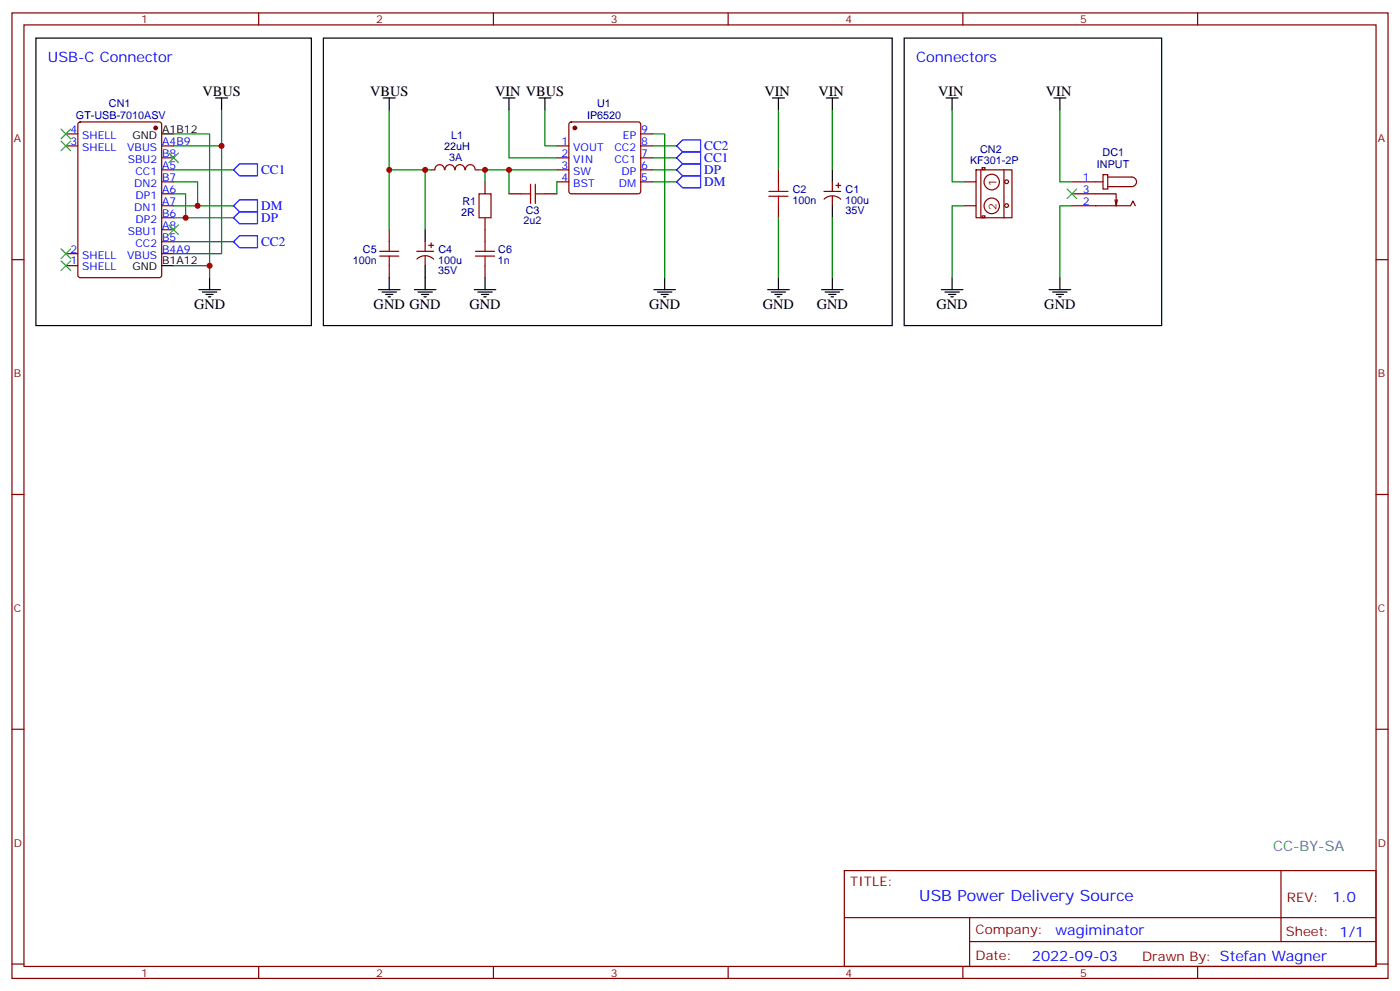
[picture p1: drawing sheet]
<svg xmlns="http://www.w3.org/2000/svg" width="412mm" height="292mm" viewBox="0 0 412 292" stroke-linecap="round" stroke-linejoin="round" font-family="sans-serif">
<g fill="none" stroke="#870000" stroke-width=".35">
<path d="M3.5 3.8h405.4v284.3h-405.4zM7.1 7.3h398.2v277.3h-398.2zM76.2 3.8v3.5M145.3 3.8v3.5M214.5 3.8v3.5M283.6 3.8v3.5M352.8 3.8v3.5M19.4 39.4h3.5M23.2 36.1l.4-.2h23.3l.7 .4v44.8l-.4 .6-23.6 .1-.6-.5-.1-44.7zM167.8 36.1l.5-.2h19.7l.5 .2 .2 .5v19.8l-.2 .5-.5 .2h-19.7l-.5-.3-.2-.4v-19.8zM188.7 39.4h3.6M19.4 43h3.5"/>
<path d="M47.6 43h3.6M47.6 46.5h3.6M47.6 50h3.6M47.6 53.6h3.6M47.6 57.1h3.6M130.9 50a1.41 1.41 0 0 0-1.4-1.5 1.41 1.41 0 0 0-1.4 1.5h-1.1M131.1 50a1.41 1.41 0 0 1 1.4-1.5 1.41 1.41 0 0 1 1.4 1.5M134.1 50a1.41 1.41 0 0 1 1.4-1.5 1.41 1.41 0 0 1 1.4 1.5M137.1 50a1.41 1.41 0 0 1 1.4-1.5 1.41 1.41 0 0 1 1.4 1.5M140.1 50h1M142.9 53.6v3.5M149.9 57.1h3.6"/>
<path d="M160.5 57.1h3.5M164 43h3.6M164 46.5h3.6M164 50h3.6M164 53.6h3.6M188.7 43h3.6M188.7 46.5h3.6M188.7 50h3.6M188.7 53.6h3.6M229.3 50v3.6M242.7 56.4h4.9M242.7 58.6a3.5 3.5 0 0 1 5 .1"/>
<path d="M245.2 53.6v2.8M245.2 57.8v2.8M246.2 54.6h1.4M246.9 53.9v1.4M287.5 50h10.6v14.1h-10.6zM288.9 50v14.1M289.3 49.4h.8v.5h-.8zM295.7 50v14.2M315.7 57.1h13.1v3.5l.3-1.8M315.7 53.6h9.2M324.9 51.4h1.4v4.3h-1.4zM326.3 52.1h7.1a1.41 1.41 0 0 1 1.4 1.5 1.41 1.41 0 0 1-1.4 1.4h-7.1"/>
<path d="M328.4 58.8l.4 1.8M3.5 76.5h3.6M19.4 74.7h3.5M19.4 78.2h3.5M47.6 74.7h3.6M47.6 71.2h3.6M47.6 67.7h3.6M47.6 64.1h3.6M47.6 60.6h3.6M114.7 67.7v3.5M114.7 78.2v3.6M122.8 74h4.9"/>
<path d="M122.8 76.3a3.5 3.5 0 0 1 4.9 0M125.2 71.2v2.8M125.2 75.4v2.8M126.3 72.2h1.4M127 71.5v1.5M142.9 64.1v7.1M142.9 78.2v3.6M229.3 60.6v3.5M289.3 63.6h.8v.5h-.8zM315.7 60.6h17.3l.7-1.4 .7 1.4M405.3 76.5h3.6M3.5 145.6h3.6"/>
<path d="M405.3 145.6h3.6M3.5 214.8h3.6M405.3 214.8h3.6M248.7 256.4h156.6v28.2h-156.6zM377.3 256.4v20.9M248.7 270.2h156.5M285.6 277.3h119.6M285.6 270.2v14.2M3.5 283.9h3.6M76.2 284.6v3.5M145.3 284.6v3.5M214.5 284.6v3.5"/>
<path d="M283.6 284.6v3.5M352.8 284.6v3.5M405.3 283.9h3.6"/>
<circle cx="292.1" cy="53.6" r="2.28"/>
<circle cx="296.5" cy="53.5" r=".56"/>
<circle cx="292.1" cy="60.6" r="2.28"/>
<circle cx="296.5" cy="60.5" r=".56"/>
</g>
<g fill="#870000" stroke="#870000" stroke-width=".35">
<circle cx="169.3" cy="37.7" r=".53"/>
<circle cx="45.9" cy="37.7" r=".53"/>
</g>
<g fill="none" stroke="#000" stroke-width=".35">
<path d="M10.6 11.2h81.1v84.7h-81.1zM95.2 11.2h167.6v84.7h-167.6zM266.3 11.2h75.9v84.7h-75.9zM47.6 39.4h3.6M63.5 28.9h3.5M65.3 28.9v3.5M112.9 28.9h3.5M114.7 28.9v3.5M148.2 28.9h3.5M149.9 28.9v3.5M158.7 28.9h3.6M160.5 28.9v3.5"/>
<path d="M227.5 28.9h3.6M229.3 28.9v3.5M243.4 28.9h3.5M245.2 28.9v3.5M278.7 28.9h3.5M280.5 28.9v3.5M310.4 28.9h3.6M312.2 28.9v3.5M245.2 50v3.6M47.6 78.2h3.6M125.2 67.7v3.5M125.2 78.2v7.1"/>
<path d="M245.2 60.6v3.5M58.6 85.3h6.3M59.6 86h4.3M60.7 86.7h2.1M61.4 87.4h.7M61.7 81.8v3.5M111.5 85.3h6.3M112.5 86h4.3M113.6 86.7h2.1M114.3 87.4h.7M114.7 81.8v3.5M122.1 85.3h6.3"/>
<path d="M123.1 86h4.3M124.2 86.7h2.1M124.9 87.4h.7M139.7 85.3h6.3M140.8 86h4.2M141.8 86.7h2.1M142.5 87.4h.7M142.9 81.8v3.5M192.6 85.3h6.4M193.7 86h4.2M194.7 86.7h2.1M195.4 87.4h.7"/>
<path d="M195.8 81.8v3.5M226.1 85.3h6.4M227.2 86h4.2M228.2 86.7h2.2M229 87.4h.7M229.3 81.8v3.5M242 85.3h6.4M243.1 86h4.2M244.1 86.7h2.1M244.8 87.4h.7M245.2 81.8v3.5M277.3 85.3h6.3"/>
<path d="M278.3 86h4.3M279.4 86.7h2.1M280.1 87.4h.7M280.5 81.8v3.5M309 85.3h6.4M310.1 86h4.2M311.1 86.7h2.2M311.9 87.4h.7M312.2 81.8v3.5"/>
</g>
<g fill="none" stroke="#3c3" stroke-width=".35">
<path d="M18 38l2.8 2.9M20.8 38l-2.8 2.9M18 41.6l2.8 2.8M20.8 41.6l-2.8 2.8M49.7 45.1l2.9 2.8M52.6 45.1l-2.9 2.8M314.3 55.7l2.8 2.8M317.1 55.7l-2.8 2.8M18 73.3l2.8 2.8M18 76.8l2.8 2.9M20.8 73.3l-2.8 2.8M20.8 76.8l-2.8 2.9"/>
<path d="M49.7 66.3l2.9 2.8M52.6 66.3l-2.9 2.8"/>
</g>
<g fill="none" stroke="#008700" stroke-width=".35">
<path d="M51.2 39.4h10.5v42.4M65.3 32.4v42.3h-14.1M114.7 32.4v35.3M149.9 32.4v14.1h14.1M160.5 32.4v10.6h3.5M192.3 39.4h3.5v42.4M229.3 32.4v17.6M245.2 32.4v17.6M280.5 32.4v21.2h3.5M312.2 32.4v21.2h3.5M51.2 53.6h7v7M51.2 57.1h3.5v7"/>
<path d="M51.2 43h14.1M51.2 50h17.6M114.7 50h12.3M125.2 50v17.7M141.1 50h22.9M142.9 50v3.6M149.9 50v7.1M164 53.6v3.5M192.3 43h7M192.3 50h7M192.3 46.5h7M192.3 53.6h7"/>
<path d="M51.2 78.2h10.5M51.2 71.2h17.6M51.2 60.6h17.6M51.2 64.1h17.6M229.3 64.1v17.7M245.2 64.1v17.7M284 60.6h-3.5v21.2M315.7 60.6h-3.5v21.2"/>
</g>
<path d="M68.8 50l1.8-1.7h5.2v3.5h-5.2zM199.3 46.5l1.8-1.8h5.3v3.6h-5.3zM199.3 43l1.8-1.8h5.3v3.5h-5.3zM199.3 50l1.8-1.7h5.3v3.5h-5.3zM199.3 53.6l1.8-1.8h5.3v3.5h-5.3zM68.8 60.6l1.8-1.8h5.2v3.6h-5.2zM68.8 64.1l1.8-1.7h5.2v3.5h-5.2zM70.6 69.4h5.2v3.6h-5.2l-1.8-1.8z" fill="none" stroke="#00f" stroke-width=".35"/>
<g fill="none" stroke="#a10000" stroke-width=".35">
<path d="M141.1 57.1h3.5v7h-3.5zM153.5 57.1h2.8M156.3 54.3v5.6M157.7 54.3v5.6M157.7 57.1h2.8M226.5 57.8h5.6M226.5 56.4h5.6M229.3 53.6v2.8M229.3 57.8v2.8M111.8 75.4h5.7M111.8 74h5.7M114.7 71.2v2.8"/>
<path d="M114.7 75.4v2.8M140.1 75.4h5.6M140.1 74h5.6M142.9 71.2v2.8M142.9 75.4v2.8"/>
</g>
<path d="M284 53.6h3.5M284 60.6h3.5" fill="none" stroke="#800000" stroke-width=".35"/>
<g fill="#c00">
<circle cx="65.3" cy="43" r=".88"/>
<circle cx="61.7" cy="78.2" r=".88"/>
<circle cx="58.2" cy="60.6" r=".88"/>
<circle cx="54.7" cy="64.1" r=".88"/>
<circle cx="149.9" cy="50" r=".88"/>
<circle cx="142.9" cy="50" r=".88"/>
<circle cx="125.2" cy="50" r=".88"/>
<circle cx="114.7" cy="50" r=".88"/>
</g>
<text font-size="4.6" fill="#00f" x="270.8" y="265.4">USB Power Delivery Source</text>
<g font-size="4.2" fill="#00f">
<text x="14.1" y="18.3">USB-C Connector</text>
<text x="269.9" y="18.3">Connectors</text>
<text x="392.5" y="265.7">1.0</text>
<text x="310.9" y="275.2">wagiminator</text>
<text x="304" y="283">2022-09-03</text>
</g>
<g font-size="4.2">
<text x="59.7" y="28.2">VBUS</text>
<text x="109.1" y="28.2">VBUS</text>
<text x="145.8" y="28.2">VIN VBUS</text>
<text x="225.2" y="28.2">VIN</text>
<text x="241.1" y="28.2">VIN</text>
<text x="276.3" y="28.2">VIN</text>
<text x="308.1" y="28.2">VIN</text>
<text x="57.1" y="90.9">GND</text>
<text x="110.1" y="90.9">GND GND</text>
<text x="138.3" y="90.9">GND</text>
<text x="191.2" y="90.9">GND</text>
<text x="224.7" y="90.9">GND</text>
<text x="240.6" y="90.9">GND</text>
<text x="275.9" y="90.9">GND</text>
<text x="307.6" y="90.9">GND</text>
</g>
<text font-size="4.2" fill="#0099b0" x="375" y="250.8">CC-BY-SA</text>
<g font-size="3.9" fill="#00f">
<text x="207.5" y="47.8">CC1</text>
<text x="207.5" y="44.3">CC2</text>
<text x="76.9" y="51.3">CC1</text>
<text x="207.5" y="51.3">DP</text>
<text x="207.5" y="54.9">DM</text>
<text x="76.9" y="61.9">DM</text>
<text x="76.9" y="65.4">DP</text>
<text x="76.9" y="72.5">CC2</text>
</g>
<g font-size="3.9" fill="#800">
<text x="250.5" y="261">TITLE:</text>
<text x="379.1" y="265.7">REV:</text>
<text x="287.4" y="275.2">Company:</text>
<text x="378.7" y="275.8">Sheet: 1/1</text>
<text x="287.4" y="282.9">Date:</text>
<text x="336.4" y="282.9">Drawn By: Stefan Wagner</text>
</g>
<g font-size="3.2" fill="#800">
<text x="41.6" y="6.8">1</text>
<text x="110.8" y="6.8">2</text>
<text x="179.9" y="6.8">3</text>
<text x="249.1" y="6.8">4</text>
<text x="318.2" y="6.8">5</text>
<text x="4.1" y="41.9">A</text>
<text x="405.9" y="41.9">A</text>
<text x="293.6" y="54.6" transform="rotate(-90 293.6 54.6)">1</text>
<text x="293.5" y="61.7" transform="rotate(-90 293.5 61.7)">2</text>
<text x="4.1" y="111.1">B</text>
<text x="405.9" y="111.1">B</text>
<text x="4.1" y="180.2">C</text>
<text x="405.9" y="180.2">C</text>
<text x="4.1" y="249.3">D</text>
<text x="405.9" y="249.3">D</text>
<text x="41.6" y="287.6">1</text>
<text x="110.8" y="287.6">2</text>
<text x="179.9" y="287.6">3</text>
<text x="249.1" y="287.6">4</text>
<text x="318.2" y="287.6">5</text>
</g>
<g font-size="3.2" fill="#000080">
<text x="22.4" y="34.9">GT-USB-7010ASV</text>
<text x="32.1" y="31.4">CN1</text>
<text x="172.9" y="34.9">IP6520</text>
<text x="175.9" y="31.6">U1</text>
<text x="132.9" y="40.9">L1</text>
<text x="130.8" y="44.1">22uH</text>
<text x="132.3" y="47.6">3A</text>
<text x="288.7" y="45.2">CN2</text>
<text x="324.8" y="45.8">DC1</text>
<text x="285.7" y="48.4">KF301-2P</text>
<text x="323.1" y="49.4">INPUT</text>
<text x="233.5" y="56.8">C2</text>
<text x="248.9" y="60">100u</text>
<text x="249.1" y="56.8">C1</text>
<text x="135.8" y="63.5">2R</text>
<text x="136.2" y="60.3">R1</text>
<text x="154.2" y="66">2u2</text>
<text x="154.9" y="63.1">C3</text>
<text x="233.5" y="60">100n</text>
<text x="249.1" y="63.1">35V</text>
<text x="103.9" y="77.6">100n</text>
<text x="106.9" y="74.4">C5</text>
<text x="129" y="77.6">100u</text>
<text x="129.1" y="74.5">C4</text>
<text x="146.7" y="77.6">1n</text>
<text x="146.8" y="74.4">C6</text>
<text x="129.1" y="80.7">35V</text>
</g>
<g font-size="3.2" fill="#00f">
<text x="20.7" y="39.1">4</text>
<text x="24.2" y="40.9">SHELL</text>
<text x="183.5" y="40.9">EP</text>
<text x="188.9" y="39.1">9</text>
<text x="20.7" y="42.6">3</text>
<text x="24.2" y="44.4">SHELL</text>
<text x="37.5" y="44.4">VBUS</text>
<text x="37.6" y="47.9">SBU2</text>
<text x="47.8" y="46.1">B8</text>
<text x="47.8" y="42.6">A4B9</text>
<text x="165.4" y="42.6">1</text>
<text x="165.4" y="46.1">2</text>
<text x="168.9" y="44.4">VOUT</text>
<text x="168.9" y="47.9">VIN</text>
<text x="181" y="47.9">CC1</text>
<text x="181" y="44.4">CC2</text>
<text x="188.9" y="46.1">7</text>
<text x="188.9" y="42.6">8</text>
<text x="39.9" y="51.4">CC1</text>
<text x="47.8" y="53.2">B7</text>
<text x="47.8" y="49.7">A5</text>
<text x="165.4" y="49.7">3</text>
<text x="165.4" y="53.2">4</text>
<text x="168.9" y="51.4">SW</text>
<text x="183.1" y="51.4">DP</text>
<text x="188.9" y="53.2">5</text>
<text x="188.9" y="49.7">6</text>
<text x="319" y="53.2">1</text>
<text x="39.5" y="55">DN2</text>
<text x="39.9" y="58.5">DP1</text>
<text x="47.8" y="56.7">A6</text>
<text x="168.9" y="55">BST</text>
<text x="182.3" y="55">DM</text>
<text x="319" y="56.7">3</text>
<text x="39.5" y="62">DN1</text>
<text x="39.9" y="65.5">DP2</text>
<text x="47.8" y="63.8">B6</text>
<text x="47.8" y="60.3">A7</text>
<text x="319" y="60.3">2</text>
<text x="37.6" y="69.1">SBU1</text>
<text x="47.8" y="70.8">B5</text>
<text x="47.8" y="67.3">A8</text>
<text x="20.7" y="74.4">2</text>
<text x="20.7" y="77.9">1</text>
<text x="24.2" y="76.1">SHELL</text>
<text x="37.5" y="76.1">VBUS</text>
<text x="39.9" y="72.6">CC2</text>
<text x="47.8" y="74.4">B4A9</text>
<text x="24.2" y="79.7">SHELL</text>
</g>
<g font-size="3.2">
<text x="39" y="40.9">GND</text>
<text x="47.8" y="39.1">A1B12</text>
<text x="47.8" y="77.9">B1A12</text>
<text x="39" y="79.7">GND</text>
</g>
</svg>
